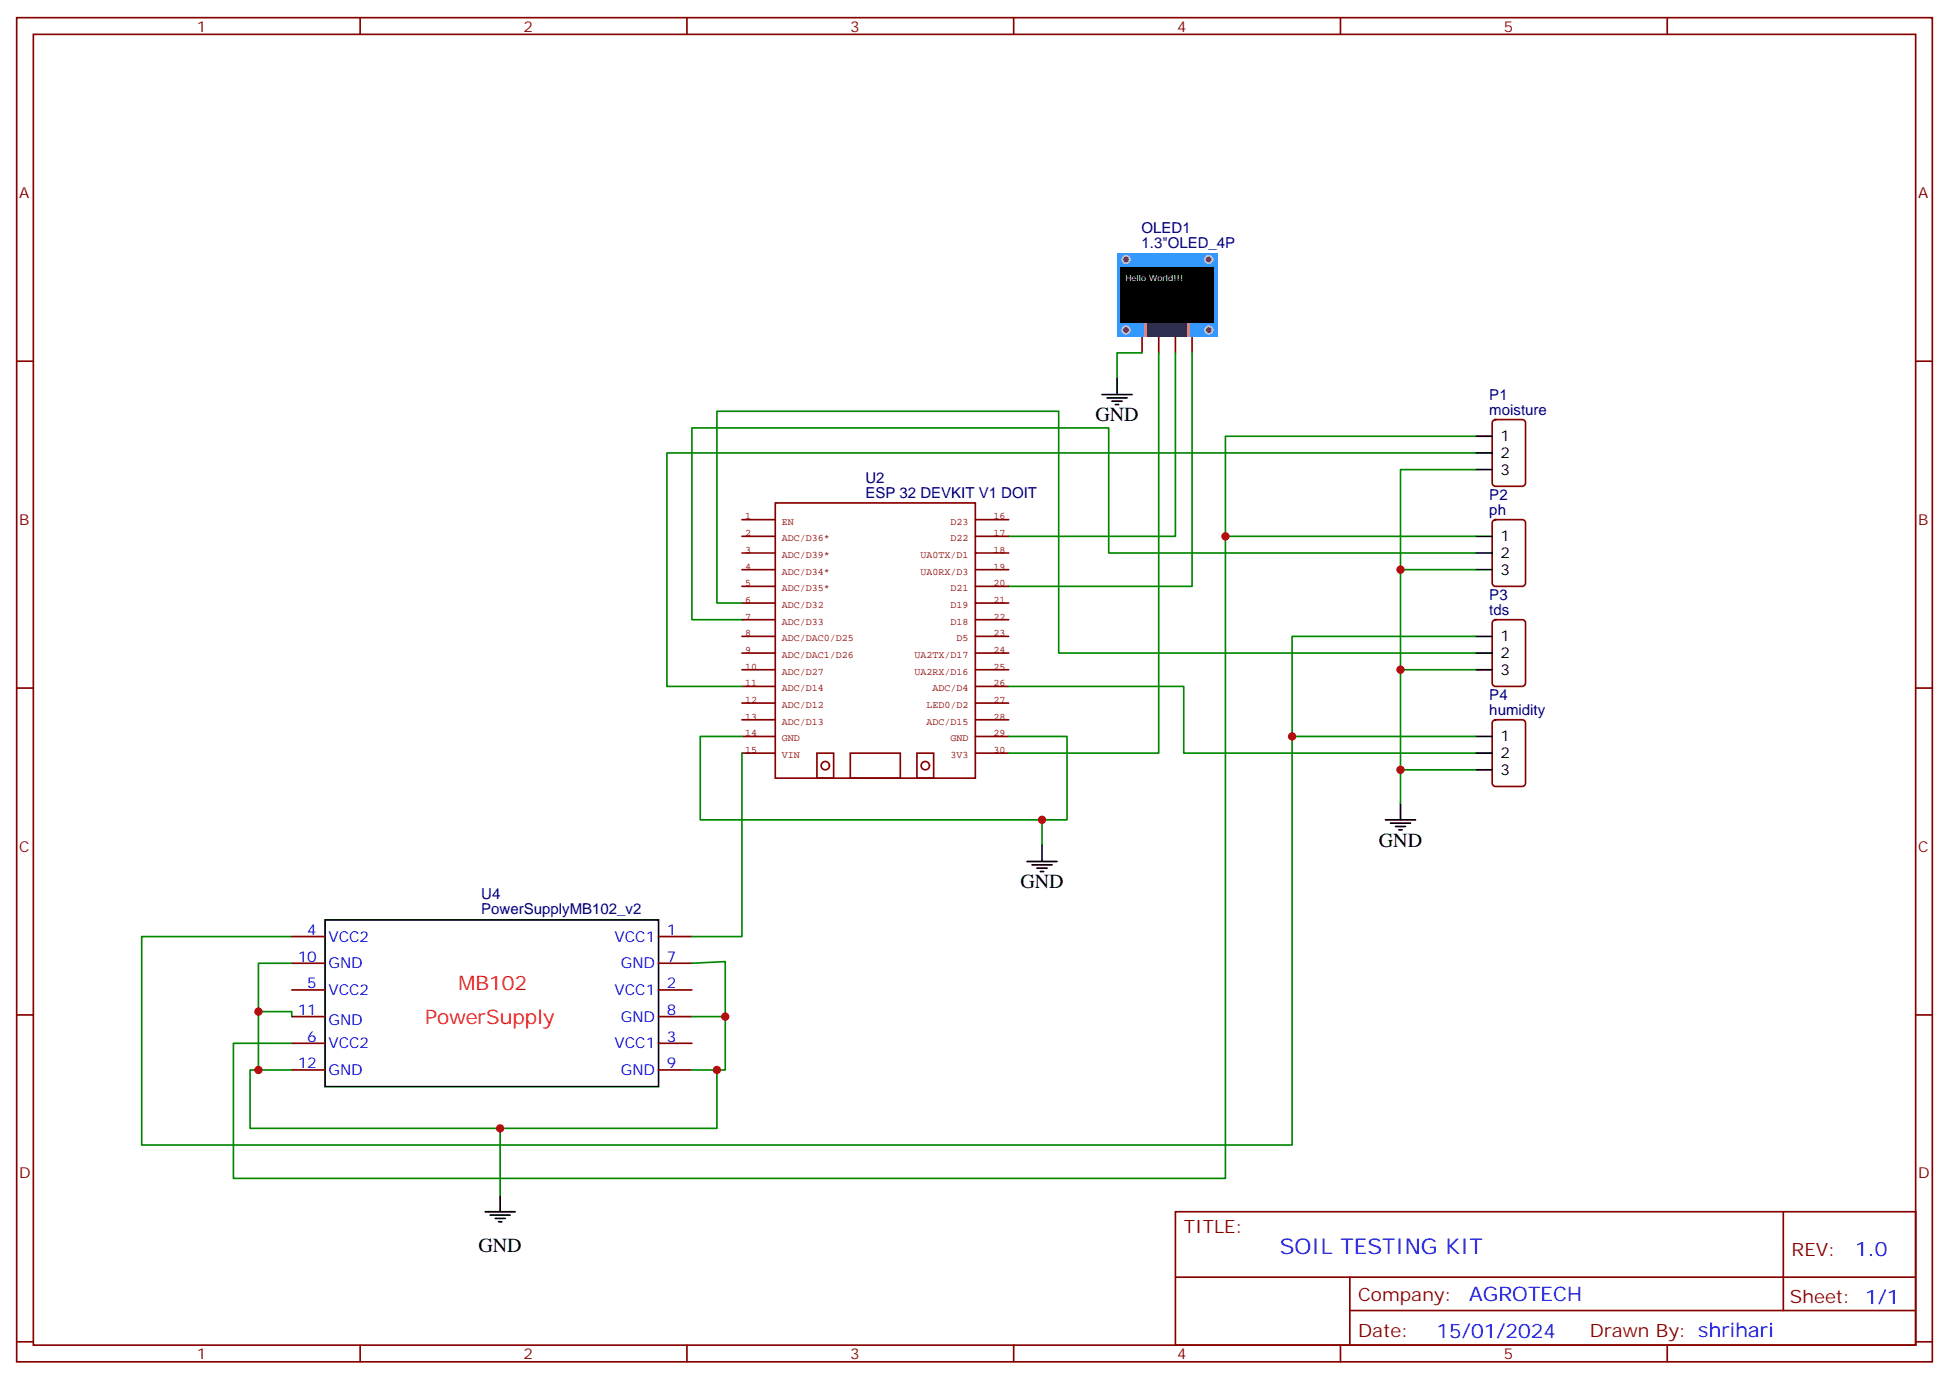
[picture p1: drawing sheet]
<svg xmlns="http://www.w3.org/2000/svg" width="412mm" height="292mm" viewBox="0 0 412 292" stroke-linecap="round" stroke-linejoin="round" font-family="sans-serif">
<g fill="none" stroke="#870000" stroke-width=".35">
<path d="M3.5 3.7h405.4v284.4h-405.4zM7.1 7.3h398.2v277.3h-398.2zM76.2 3.7v3.6M145.3 3.7v3.6M214.5 3.7v3.6M283.6 3.7v3.6M352.8 3.7v3.6M3.5 76.4h3.6M241.7 71.1v3.5M245.2 71.1v3.5M248.7 71.1v3.5M252.2 71.1v3.5"/>
<path d="M405.3 76.4h3.6M3.5 145.6h3.6M405.3 145.6h3.6M3.5 214.7h3.6M405.3 214.7h3.6M248.7 256.3h156.6v28.3h-156.6zM377.3 256.4v20.8M248.7 270.2h156.5M285.6 277.2h119.6M285.6 270.2v14.1M3.5 283.8h3.6M76.2 284.6v3.5"/>
<path d="M145.3 284.6v3.5M214.5 284.6v3.5M283.6 284.6v3.5M352.8 284.6v3.5M405.3 283.8h3.6"/>
</g>
<path d="M220.5 178.7v3.5M217.3 182.2h6.4M218.4 183h4.2M219.4 183.7h2.1M220.1 184.4h.7" fill="none" stroke="#000" stroke-width=".35"/>
<path d="M236.4 53.5h21.1v17.6h-21.1z" fill="#39f"/>
<g fill="#666" stroke="#ccc" stroke-width=".35">
<circle cx="238.3" cy="69.8" r=".81"/>
<circle cx="255.8" cy="69.8" r=".81"/>
<circle cx="238.3" cy="54.9" r=".81"/>
<circle cx="255.8" cy="54.9" r=".81"/>
</g>
<path d="M242.2 68.3h9.5v2.8h-9.5z" fill="#fff"/>
<g fill="#fc0">
<path d="M242.3 68.3h.4v2.8h-.4z"/>
<path d="M251.2 68.3h.4v2.8h-.4z"/>
</g>
<path d="M242.8 68.3h8.3v2.8h-8.3z" fill="#333"/>
<path d="M237.1 56.7h19.7v11.6h-19.7z" fill="#000"/>
<g fill="none" stroke="#008700" stroke-width=".35">
<path d="M241.7 74.6h-5.3v5.3M245.2 74.6v84.7h-31.8M248.7 74.6v38.9h-35.3M252.2 74.6v49.4h-38.8M312.2 99.3h-15.9v21.2h15.9M312.2 95.8h-171.1v49.4h15.9M312.2 92.3h-52.9v21.2M312.2 117h-77.6v-26.5h-88.2v40.6h10.6M312.2 113.5h-52.9v135.8h-209.9v-28.6h12.3M157 127.6h-5.3v-40.6h72.3v51.1h88.2M296.3 120.5v21.2h15.9M312.2 134.6h-38.8v107.6h-243.4v-44.1h31.7"/>
<path d="M157 155.8h-8.8v17.6h77.6v-17.6h-12.4M157 159.3v38.8h-10.6M213.4 145.2h37.1v14.1h61.7M273.4 155.8h38.8M296.3 141.7v21.1h15.9M220.5 173.4v5.3M296.3 162.8v7.1M54.7 214v12.3h7M61.7 203.8h-7v10.2h7v1.1M146.4 203.8l7.1-.4v11.7h-7.1M153.5 215.1v11.2h-7.1M54.7 226.3h-1.8v12.4h52.9"/>
<path d="M151.7 226.3v12.4h-45.9v14.1"/>
</g>
<g fill="none" stroke="#000" stroke-width=".35">
<path d="M236.4 79.9v3.6M233.2 83.5h6.3M234.2 84.2h4.3M235.3 84.9h2.1M236 85.6h.7M312.2 92.3h3.5M312.2 95.8h3.5M312.2 99.3h3.5M312.2 113.5h3.5M312.2 117h3.5M312.2 120.5h3.5M312.2 134.6h3.5"/>
<path d="M312.2 138.1h3.5M312.2 141.7h3.5M312.2 155.8h3.5M312.2 159.3h3.5M293.2 173.4h6.3M294.2 174.1h4.2M295.3 174.8h2.1M296 175.5h.7M296.3 169.9v3.5M312.2 162.8h3.5M68.8 194.6h70.5v35.3h-70.5zM102.7 256.3h6.3"/>
<path d="M103.7 257h4.2M104.8 257.7h2.1M105.5 258.4h.7M105.8 252.8v3.5"/>
</g>
<g fill="none" stroke="#870000" stroke-width=".35">
<path d="M316 89l.4-.2h5.7a.71 .71 0 0 1 .7 .7v12.7a.76 .76 0 0 1-.7 .7h-5.7a.76 .76 0 0 1-.7-.7v-12.7zM316 110.1l.4-.2h5.7a.71 .71 0 0 1 .7 .7v12.7a.76 .76 0 0 1-.7 .7h-5.7a.76 .76 0 0 1-.7-.7v-12.7zM316 131.3l.4-.2h5.7a.71 .71 0 0 1 .7 .7v12.7a.76 .76 0 0 1-.7 .7h-5.7a.76 .76 0 0 1-.7-.7v-12.7zM316 152.5l.4-.2h5.7a.71 .71 0 0 1 .7 .7v12.7a.76 .76 0 0 1-.7 .7h-5.7a.76 .76 0 0 1-.7-.7v-12.7zM61.7 198.1h7.1M139.3 198.1h7.1M61.7 203.8h7.1M61.7 209.4h7.1M61.7 215.1h7.1M139.3 203.8h7.1M139.3 209.4h7.1M139.3 215.1h7.1"/>
<path d="M61.7 220.7h7.1M61.7 226.3h7.1M139.3 220.7h7.1M139.3 226.3h7.1"/>
</g>
<g fill="none" stroke="#850000" stroke-width=".35">
<path d="M157 109.9h7M157 113.5h7M157 117h7M164 106.4h42.4v58.2h-42.4zM206.4 109.9h7M206.4 113.5h7M206.4 117h7M157 120.5h7M157 124h7M157 127.6h7M157 131.1h7M157 134.6h7"/>
<path d="M157 138.1h7M206.4 120.5h7M206.4 124h7M206.4 127.6h7M206.4 131.1h7M206.4 134.6h7M206.4 138.1h7M157 141.7h7M157 145.2h7M157 148.7h7M157 152.3h7M157 155.8h7"/>
<path d="M157 159.3h7M172.9 159.3h3.5v5.3h-3.5zM179.9 159.3h10.6v5.3h-10.6zM194 159.3h3.6v5.3h-3.6zM206.4 141.7h7M206.4 145.2h7M206.4 148.7h7M206.4 152.3h7M206.4 155.8h7M206.4 159.3h7"/>
<circle cx="174.6" cy="162" r=".88"/>
<circle cx="195.8" cy="162" r=".88"/>
</g>
<g fill="#c00">
<circle cx="296.3" cy="120.5" r=".88"/>
<circle cx="296.3" cy="141.7" r=".88"/>
<circle cx="296.3" cy="162.8" r=".88"/>
<circle cx="220.5" cy="173.4" r=".88"/>
<circle cx="153.5" cy="215.1" r=".88"/>
<circle cx="54.7" cy="214" r=".88"/>
<circle cx="151.7" cy="226.3" r=".88"/>
<circle cx="54.7" cy="226.3" r=".88"/>
<circle cx="105.8" cy="238.7" r=".88"/>
<circle cx="259.3" cy="113.5" r=".88"/>
<circle cx="273.4" cy="155.8" r=".88"/>
</g>
<text font-size="4.6" fill="#00f" x="270.8" y="265.4">SOIL TESTING KIT</text>
<g font-size="4.2">
<text x="231.8" y="89.1">GND</text>
<text x="291.7" y="179.1">GND</text>
<text x="215.9" y="187.9">GND</text>
<text x="101.2" y="264.8">GND</text>
</g>
<g font-size="4.2" fill="#f00">
<text x="97" y="209.5">MB102</text>
<text x="90" y="216.5">PowerSupply</text>
</g>
<g font-size="4.2" fill="#00f">
<text x="392.5" y="265.6">1.0</text>
<text x="310.9" y="275.2">AGROTECH</text>
<text x="304" y="283">15/01/2024</text>
</g>
<g font-size="3.9" fill="#800">
<text x="250.5" y="260.9">TITLE:</text>
<text x="379.1" y="265.6">REV:</text>
<text x="287.4" y="275.1">Company:</text>
<text x="378.7" y="275.7">Sheet: 1/1</text>
<text x="287.4" y="282.8">Date:</text>
<text x="336.4" y="282.9">Drawn By: shrihari</text>
</g>
<g font-size="3.2" fill="#800">
<text x="41.6" y="6.7">1</text>
<text x="110.8" y="6.7">2</text>
<text x="179.9" y="6.7">3</text>
<text x="249.1" y="6.7">4</text>
<text x="318.2" y="6.7">5</text>
<text x="4.1" y="41.8">A</text>
<text x="405.9" y="41.8">A</text>
<text x="4.1" y="111">B</text>
<text x="405.9" y="111">B</text>
<text x="4.1" y="180.1">C</text>
<text x="405.9" y="180.1">C</text>
<text x="4.1" y="249.3">D</text>
<text x="405.9" y="249.3">D</text>
<text x="41.6" y="287.5">1</text>
<text x="110.8" y="287.5">2</text>
<text x="179.9" y="287.5">3</text>
<text x="249.1" y="287.5">4</text>
<text x="318.2" y="287.5">5</text>
</g>
<g font-size="3.2" fill="#000080">
<text x="241.5" y="52.4">1.3&quot;OLED_4P</text>
<text x="241.5" y="49.2">OLED1</text>
<text x="315.1" y="87.7">moisture</text>
<text x="315.1" y="84.6">P1</text>
<text x="183.1" y="105.3">ESP 32 DEVKIT V1 DOIT</text>
<text x="183.1" y="102.2">U2</text>
<text x="315.1" y="105.8">P2</text>
<text x="315.1" y="108.9">ph</text>
<text x="315.1" y="130">tds</text>
<text x="315.1" y="127">P3</text>
<text x="315.1" y="148.1">P4</text>
<text x="315.1" y="151.2">humidity</text>
<text x="101.8" y="190.1">U4</text>
<text x="101.8" y="193.4">PowerSupplyMB102_v2</text>
</g>
<g font-size="3.2">
<text x="317.5" y="93.3">1</text>
<text x="317.5" y="96.9">2</text>
<text x="317.5" y="100.4">3</text>
<text x="317.5" y="114.5">1</text>
<text x="317.5" y="118">2</text>
<text x="317.5" y="121.6">3</text>
<text x="317.5" y="135.7">1</text>
<text x="317.5" y="139.2">2</text>
<text x="317.5" y="142.7">3</text>
<text x="317.5" y="156.8">1</text>
<text x="317.5" y="160.4">2</text>
<text x="317.5" y="163.9">3</text>
</g>
<g font-size="3.2" fill="#00f">
<text x="65" y="197.8">4</text>
<text x="141.1" y="197.8">1</text>
<text x="63" y="203.4">10</text>
<text x="69.5" y="199.2">VCC2</text>
<text x="130" y="199.2">VCC1</text>
<text x="141.1" y="203.4">7</text>
<text x="65" y="209.1">5</text>
<text x="69.5" y="204.8">GND</text>
<text x="131.4" y="204.8">GND</text>
<text x="141.1" y="209.1">2</text>
<text x="63" y="214.7">11</text>
<text x="69.5" y="210.5">VCC2</text>
<text x="130" y="210.5">VCC1</text>
<text x="141.1" y="214.7">8</text>
<text x="65" y="220.3">6</text>
<text x="69.5" y="221.8">VCC2</text>
<text x="69.5" y="216.8">GND</text>
<text x="130" y="221.8">VCC1</text>
<text x="131.4" y="216.1">GND</text>
<text x="141.1" y="220.3">3</text>
<text x="63" y="226">12</text>
<text x="69.5" y="227.4">GND</text>
<text x="131.4" y="227.4">GND</text>
<text x="141.1" y="226">9</text>
</g>
<g font-size="2.1" fill="#840000">
<text x="157.7" y="109.9">1</text>
<text x="157.7" y="113.4">2</text>
<text x="165.5" y="111">EN</text>
<text x="201.2" y="111">D23</text>
<text x="210.2" y="109.9">16</text>
<text x="210.2" y="113.4">17</text>
<text x="157.7" y="116.9">3</text>
<text x="165.5" y="114.5">ADC/D36*</text>
<text x="165.5" y="118">ADC/D39*</text>
<text x="194.8" y="118">UA0TX/D1</text>
<text x="201.2" y="114.5">D22</text>
<text x="210.2" y="116.9">18</text>
<text x="157.7" y="120.5">4</text>
<text x="157.7" y="124">5</text>
<text x="165.5" y="121.6">ADC/D34*</text>
<text x="165.5" y="125.1">ADC/D35*</text>
<text x="194.8" y="121.6">UA0RX/D3</text>
<text x="201.2" y="125.1">D21</text>
<text x="210.2" y="120.5">19</text>
<text x="210.2" y="124">20</text>
<text x="157.7" y="127.5">6</text>
<text x="157.7" y="131.1">7</text>
<text x="165.5" y="128.6">ADC/D32</text>
<text x="201.2" y="128.6">D19</text>
<text x="210.2" y="127.5">21</text>
<text x="210.2" y="131.1">22</text>
<text x="157.7" y="134.6">8</text>
<text x="165.5" y="132.2">ADC/D33</text>
<text x="165.5" y="135.7">ADC/DAC0/D25</text>
<text x="201.2" y="132.2">D18</text>
<text x="202.4" y="135.7">D5</text>
<text x="210.2" y="134.6">23</text>
<text x="157.7" y="141.6">10</text>
<text x="157.7" y="138.1">9</text>
<text x="165.5" y="142.7">ADC/D27</text>
<text x="165.5" y="139.2">ADC/DAC1/D26</text>
<text x="193.5" y="139.2">UA2TX/D17</text>
<text x="193.5" y="142.7">UA2RX/D16</text>
<text x="210.2" y="138.1">24</text>
<text x="210.2" y="141.6">25</text>
<text x="157.7" y="145.2">11</text>
<text x="157.7" y="148.7">12</text>
<text x="165.5" y="146.3">ADC/D14</text>
<text x="165.5" y="149.8">ADC/D12</text>
<text x="196.1" y="149.8">LED0/D2</text>
<text x="197.3" y="146.3">ADC/D4</text>
<text x="210.2" y="145.2">26</text>
<text x="210.2" y="148.7">27</text>
<text x="157.7" y="152.2">13</text>
<text x="157.7" y="155.8">14</text>
<text x="165.5" y="153.3">ADC/D13</text>
<text x="196.1" y="153.3">ADC/D15</text>
<text x="210.2" y="152.2">28</text>
<text x="210.2" y="155.8">29</text>
<text x="157.7" y="159.3">15</text>
<text x="165.5" y="156.8">GND</text>
<text x="165.5" y="160.4">VIN</text>
<text x="201.2" y="156.8">GND</text>
<text x="201.2" y="160.4">3V3</text>
<text x="210.2" y="159.3">30</text>
</g>
<text font-size="1.8" fill="#fff" x="238.1" y="59.5">Hello World!!!</text>
</svg>
